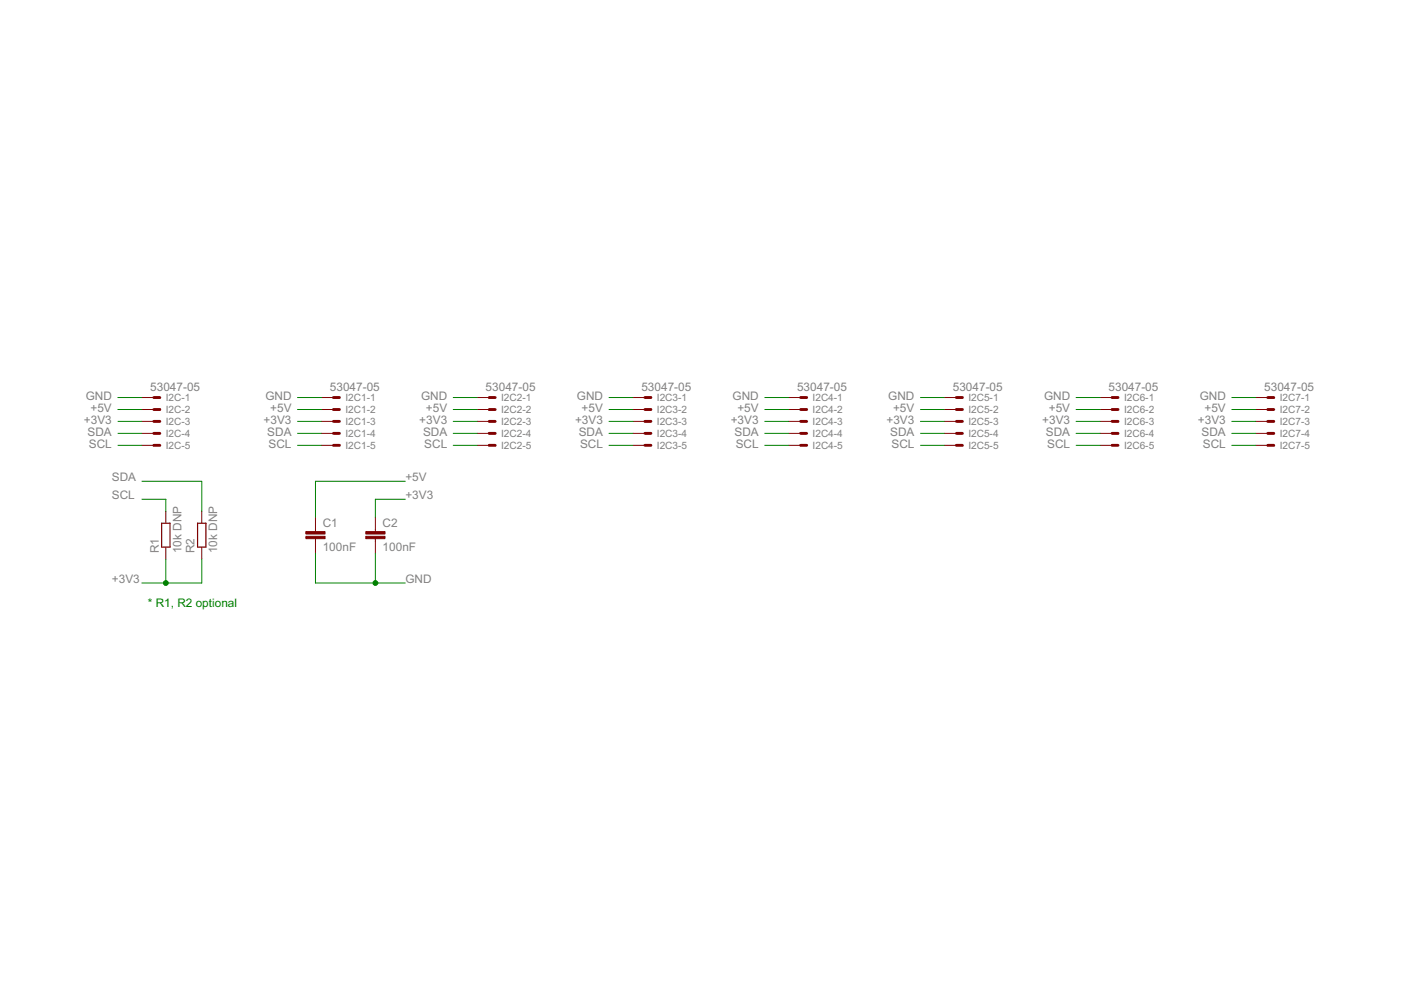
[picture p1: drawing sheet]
<svg xmlns="http://www.w3.org/2000/svg" width="297mm" height="210mm" viewBox="0 0 297 210" stroke-linecap="round" stroke-linejoin="round" font-family="sans-serif">
<g fill="none" stroke="#800000" stroke-width=".61">
<path d="M32.6 84.3h1.3M32.6 86.8h1.3M32.6 89.3h1.3M32.6 91.9h1.3M32.6 94.4h1.3M70.7 84.3h1.3M70.7 86.8h1.3M70.7 89.3h1.3M70.7 91.9h1.3M70.7 94.4h1.3M103.7 84.3h1.3M103.7 86.8h1.3"/>
<path d="M103.7 89.3h1.3M103.7 91.9h1.3M103.7 94.4h1.3M136.7 84.3h1.3M136.7 86.8h1.3M136.7 89.3h1.3M136.7 91.9h1.3M136.7 94.4h1.3M169.8 84.3h1.2M169.8 86.8h1.2M169.8 89.3h1.2M169.8 91.9h1.2"/>
<path d="M169.8 94.4h1.2M202.8 84.3h1.2M202.8 86.8h1.2M202.8 89.3h1.2M202.8 91.9h1.2M202.8 94.4h1.2M235.8 84.3h1.2M235.8 86.8h1.2M235.8 89.3h1.2M235.8 91.9h1.2M235.8 94.4h1.2M268.8 84.3h1.3"/>
<path d="M268.8 86.8h1.3M268.8 89.3h1.3M268.8 91.9h1.3M268.8 94.4h1.3"/>
</g>
<g fill="none" stroke="#800000" stroke-width=".21">
<path d="M30.1 84.3h2.5M30.1 86.8h2.5M30.1 89.3h2.5M30.1 91.9h2.5M30.1 94.4h2.5M68.2 84.3h2.5M68.2 86.8h2.5M68.2 89.3h2.5M68.2 91.9h2.5M68.2 94.4h2.5M101.2 84.3h2.5M101.2 86.8h2.5"/>
<path d="M101.2 89.3h2.5M101.2 91.9h2.5M101.2 94.4h2.5M134.2 84.3h2.5M134.2 86.8h2.5M134.2 89.3h2.5M134.2 91.9h2.5M134.2 94.4h2.5M167.2 84.3h2.6M167.2 86.8h2.6M167.2 89.3h2.6M167.2 91.9h2.6"/>
<path d="M167.2 94.4h2.6M200.2 84.3h2.6M200.2 86.8h2.6M200.2 89.3h2.6M200.2 91.9h2.6M200.2 94.4h2.6M233.2 84.3h2.6M233.2 86.8h2.6M233.2 89.3h2.6M233.2 91.9h2.6M233.2 94.4h2.6M266.3 84.3h2.5"/>
<path d="M266.3 86.8h2.5M266.3 89.3h2.5M266.3 91.9h2.5M266.3 94.4h2.5M35.2 108.4v2.5M35.2 116v2.5M42.8 108.4v2.5M42.8 116v2.5M66.9 109.7v3M66.9 114.2v3.1M79.6 109.7v3M79.6 114.2v3.1"/>
</g>
<path d="M34.3 110.9h1.7v5.1h-1.7zM41.9 110.9h1.8v5.1h-1.8z" fill="none" stroke="#800000" stroke-width=".25"/>
<g fill="#800000" stroke="#800000" stroke-width=".21">
<path d="M77.6 113.7h4v.5h-4z"/>
<path d="M77.6 112.7h4v.5h-4z"/>
<path d="M64.9 113.7h4v.5h-4z"/>
<path d="M64.9 112.7h4v.5h-4z"/>
</g>
<g fill="none" stroke="#008000" stroke-width=".21">
<path d="M25 84.3h5.1M25 86.8h5.1M25 89.3h5.1M25 91.9h5.1M25 94.4h5.1M63.1 84.3h5.1M63.1 86.8h5.1M63.1 89.3h5.1M63.1 91.9h5.1M63.1 94.4h5.1M96.1 84.3h5.1M96.1 86.8h5.1"/>
<path d="M96.1 89.3h5.1M96.1 91.9h5.1M96.1 94.4h5.1M129.1 84.3h5.1M129.1 86.8h5.1M129.1 89.3h5.1M129.1 91.9h5.1M129.1 94.4h5.1M162.1 84.3h5.1M162.1 86.8h5.1M162.1 89.3h5.1M162.1 91.9h5.1"/>
<path d="M162.1 94.4h5.1M195.2 84.3h5M195.2 86.8h5M195.2 89.3h5M195.2 91.9h5M195.2 94.4h5M228.2 84.3h5M228.2 86.8h5M228.2 89.3h5M228.2 91.9h5M228.2 94.4h5M261.2 84.3h5.1"/>
<path d="M261.2 86.8h5.1M261.2 89.3h5.1M261.2 91.9h5.1M261.2 94.4h5.1M30.1 102h12.7v6.4M30.1 105.9h5.1v2.5M35.2 118.5v5.1M42.8 118.5v5.1h-12.7M66.9 117.3v6.3h19M79.6 117.3v6.3M85.9 102h-19v7.7M85.9 105.9h-6.3v3.8"/>
</g>
<g fill="#008000" stroke="#008000" stroke-width=".21">
<circle cx="79.6" cy="123.6" r=".51"/>
<circle cx="35.2" cy="123.6" r=".51"/>
</g>
<g font-size="2.8" fill="#808080">
<text x="31.8" y="82.9">53047-05</text>
<text x="69.9" y="82.9">53047-05</text>
<text x="103" y="82.9">53047-05</text>
<text x="136" y="82.9">53047-05</text>
<text x="169" y="82.9">53047-05</text>
<text x="202" y="82.9">53047-05</text>
<text x="235" y="82.9">53047-05</text>
<text x="268" y="82.9">53047-05</text>
<text x="17.8" y="89.9">+3V3</text>
<text x="18.2" y="84.8">GND</text>
<text x="19.2" y="87.3">+5V</text>
<text x="55.9" y="89.9">+3V3</text>
<text x="56.3" y="84.8">GND</text>
<text x="57.3" y="87.3">+5V</text>
<text x="88.9" y="89.9">+3V3</text>
<text x="89.3" y="84.8">GND</text>
<text x="90.3" y="87.3">+5V</text>
<text x="121.9" y="89.9">+3V3</text>
<text x="122.3" y="84.8">GND</text>
<text x="123.3" y="87.3">+5V</text>
<text x="154.9" y="89.9">+3V3</text>
<text x="155.3" y="84.8">GND</text>
<text x="156.3" y="87.3">+5V</text>
<text x="188" y="89.9">+3V3</text>
<text x="188.3" y="84.8">GND</text>
<text x="189.3" y="87.3">+5V</text>
<text x="221" y="89.9">+3V3</text>
<text x="221.3" y="84.8">GND</text>
<text x="222.4" y="87.3">+5V</text>
<text x="254" y="89.9">+3V3</text>
<text x="254.4" y="84.8">GND</text>
<text x="255.4" y="87.3">+5V</text>
<text x="18.6" y="92.4">SDA</text>
<text x="18.9" y="94.9">SCL</text>
<text x="56.7" y="92.4">SDA</text>
<text x="56.9" y="94.9">SCL</text>
<text x="89.7" y="92.4">SDA</text>
<text x="90" y="94.9">SCL</text>
<text x="122.7" y="92.4">SDA</text>
<text x="123" y="94.9">SCL</text>
<text x="155.7" y="92.4">SDA</text>
<text x="156" y="94.9">SCL</text>
<text x="188.7" y="92.4">SDA</text>
<text x="189" y="94.9">SCL</text>
<text x="221.8" y="92.4">SDA</text>
<text x="222" y="94.9">SCL</text>
<text x="254.8" y="92.4">SDA</text>
<text x="255" y="94.9">SCL</text>
<text x="23.7" y="102">SDA</text>
<text x="23.7" y="105.9">SCL</text>
<text x="85.9" y="102">+5V</text>
<text x="85.9" y="105.9">+3V3</text>
<text x="68.4" y="111.8">C1</text>
<text x="81.1" y="111.8">C2</text>
<text x="33.7" y="117.3" transform="rotate(-90 33.7 117.3)">R1</text>
<text x="38.5" y="117.3" transform="rotate(-90 38.5 117.3)">10k DNP</text>
<text x="41.3" y="117.3" transform="rotate(-90 41.3 117.3)">R2</text>
<text x="46.1" y="117.3" transform="rotate(-90 46.1 117.3)">10k DNP</text>
<text x="68.4" y="116.9">100nF</text>
<text x="81.1" y="116.9">100nF</text>
<text x="23.7" y="123.6">+3V3</text>
<text x="85.9" y="123.6">GND</text>
</g>
<text font-size="2.8" fill="#008000" x="31.3" y="128.7">* R1, R2 optional</text>
<g font-size="2.4" fill="#808080">
<text x="35.2" y="85">I2C-1</text>
<text x="35.2" y="87.6">I2C-2</text>
<text x="73.2" y="85">I2C1-1</text>
<text x="73.2" y="87.6">I2C1-2</text>
<text x="106.3" y="85">I2C2-1</text>
<text x="106.3" y="87.6">I2C2-2</text>
<text x="139.3" y="85">I2C3-1</text>
<text x="139.3" y="87.6">I2C3-2</text>
<text x="172.3" y="85">I2C4-1</text>
<text x="172.3" y="87.6">I2C4-2</text>
<text x="205.3" y="85">I2C5-1</text>
<text x="205.3" y="87.6">I2C5-2</text>
<text x="238.3" y="85">I2C6-1</text>
<text x="238.3" y="87.6">I2C6-2</text>
<text x="271.3" y="85">I2C7-1</text>
<text x="271.3" y="87.6">I2C7-2</text>
<text x="35.2" y="90.1">I2C-3</text>
<text x="35.2" y="92.7">I2C-4</text>
<text x="35.2" y="95.2">I2C-5</text>
<text x="73.2" y="90.1">I2C1-3</text>
<text x="73.2" y="92.7">I2C1-4</text>
<text x="73.2" y="95.2">I2C1-5</text>
<text x="106.3" y="90.1">I2C2-3</text>
<text x="106.3" y="92.7">I2C2-4</text>
<text x="106.3" y="95.2">I2C2-5</text>
<text x="139.3" y="90.1">I2C3-3</text>
<text x="139.3" y="92.7">I2C3-4</text>
<text x="139.3" y="95.2">I2C3-5</text>
<text x="172.3" y="90.1">I2C4-3</text>
<text x="172.3" y="92.7">I2C4-4</text>
<text x="172.3" y="95.2">I2C4-5</text>
<text x="205.3" y="90.1">I2C5-3</text>
<text x="205.3" y="92.7">I2C5-4</text>
<text x="205.3" y="95.2">I2C5-5</text>
<text x="238.3" y="90.1">I2C6-3</text>
<text x="238.3" y="92.7">I2C6-4</text>
<text x="238.3" y="95.2">I2C6-5</text>
<text x="271.3" y="90.1">I2C7-3</text>
<text x="271.3" y="92.7">I2C7-4</text>
<text x="271.3" y="95.2">I2C7-5</text>
</g>
</svg>
